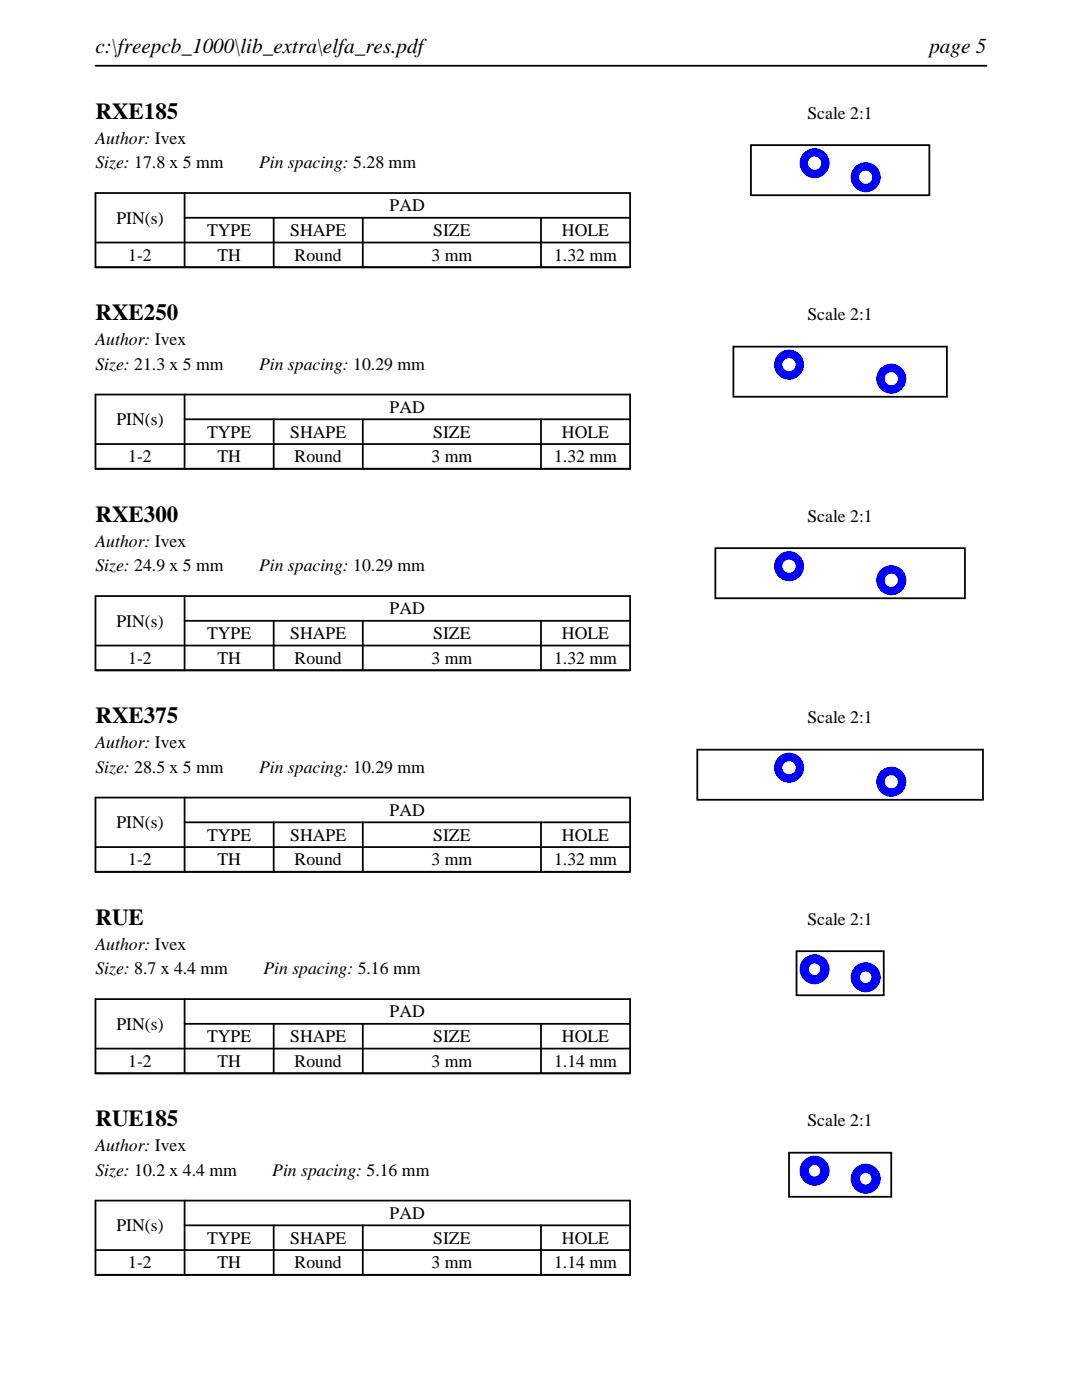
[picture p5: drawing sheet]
<svg xmlns="http://www.w3.org/2000/svg" width="216mm" height="279mm" viewBox="0 0 216 279" stroke-linecap="round" stroke-linejoin="round" font-family="sans-serif">
<path d="M19 13.1h177.8M19 38.5h106.7v14.8h-106.7zM36.8 38.5v14.8M19 48.4h106.7M36.8 43.5h88.9M54.6 43.5v9.8M72.4 43.5v9.8M107.9 43.5v9.8" fill="none" stroke="#000" stroke-width=".35"/>
<path d="M149.8 29h35.6v10h-35.6z" fill="none" stroke="#000" stroke-width=".36"/>
<g fill="#00f">
<path d="M159.5 32.6a3 3 0 0 0 6 0 3 3 0 0 0-6 0zM161.2 32.6a1.35 1.35 0 0 1 2.7 0 1.35 1.35 0 0 1-2.7 0z"/>
<path d="M169.7 35.4a3 3 0 0 0 6 0 3 3 0 0 0-6 0zM171.4 35.4a1.35 1.35 0 0 1 2.7 0 1.35 1.35 0 0 1-2.7 0z"/>
</g>
<path d="M19 78.7h106.7v14.9h-106.7zM36.8 78.7v14.9M19 88.6h106.7M36.8 83.7h88.9M54.6 83.7v9.9M72.4 83.7v9.9M107.9 83.7v9.9" fill="none" stroke="#000" stroke-width=".35"/>
<path d="M146.3 69.2h42.6v10h-42.6z" fill="none" stroke="#000" stroke-width=".36"/>
<g fill="#00f">
<path d="M154.4 72.8a3 3 0 0 0 6 0 3 3 0 0 0-6 0zM156.1 72.8a1.35 1.35 0 0 1 2.7 0 1.35 1.35 0 0 1-2.7 0z"/>
<path d="M174.8 75.6a3 3 0 0 0 6 0 3 3 0 0 0-6 0zM176.5 75.6a1.35 1.35 0 0 1 2.7 0 1.35 1.35 0 0 1-2.7 0z"/>
</g>
<path d="M19 119h106.7v14.8h-106.7zM36.8 119v14.8M19 128.8h106.7M36.8 123.9h88.9M54.6 123.9v9.9M72.4 123.9v9.9M107.9 123.9v9.9" fill="none" stroke="#000" stroke-width=".35"/>
<path d="M142.7 109.4h49.8v10h-49.8z" fill="none" stroke="#000" stroke-width=".36"/>
<g fill="#00f">
<path d="M154.4 113a3 3 0 0 0 6 0 3 3 0 0 0-6 0zM156.1 113a1.35 1.35 0 0 1 2.7 0 1.35 1.35 0 0 1-2.7 0z"/>
<path d="M174.8 115.8a3 3 0 0 0 6 0 3 3 0 0 0-6 0zM176.5 115.8a1.35 1.35 0 0 1 2.7 0 1.35 1.35 0 0 1-2.7 0z"/>
</g>
<path d="M19 159.2h106.7v14.8h-106.7zM36.8 159.2v14.8M19 169.1h106.7M36.8 164.1h88.9M54.6 164.1v9.9M72.4 164.1v9.9M107.9 164.1v9.9" fill="none" stroke="#000" stroke-width=".35"/>
<path d="M139.1 149.6h57v10h-57z" fill="none" stroke="#000" stroke-width=".36"/>
<g fill="#00f">
<path d="M154.4 153.2a3 3 0 0 0 6 0 3 3 0 0 0-6 0zM156.1 153.2a1.35 1.35 0 0 1 2.7 0 1.35 1.35 0 0 1-2.7 0z"/>
<path d="M174.8 156a3 3 0 0 0 6 0 3 3 0 0 0-6 0zM176.5 156a1.35 1.35 0 0 1 2.7 0 1.35 1.35 0 0 1-2.7 0z"/>
</g>
<path d="M19 199.4h106.7v14.8h-106.7zM36.8 199.4v14.8M19 209.3h106.7M36.8 204.3h88.9M54.6 204.3v9.9M72.4 204.3v9.9M107.9 204.3v9.9" fill="none" stroke="#000" stroke-width=".35"/>
<path d="M158.9 189.8h17.4v8.8h-17.4z" fill="none" stroke="#000" stroke-width=".36"/>
<g fill="#00f">
<path d="M159.5 193.4a3 3 0 0 0 6 0 3 3 0 0 0-6 0zM161.4 193.4a1.15 1.15 0 0 1 2.3 0 1.15 1.15 0 0 1-2.3 0z"/>
<path d="M169.7 195a3 3 0 0 0 6 0 3 3 0 0 0-6 0zM171.6 195a1.15 1.15 0 0 1 2.3 0 1.15 1.15 0 0 1-2.3 0z"/>
</g>
<path d="M19 239.6h106.7v14.8h-106.7zM36.8 239.6v14.8M19 249.5h106.7M36.8 244.5h88.9M54.6 244.5v9.9M72.4 244.5v9.9M107.9 244.5v9.9" fill="none" stroke="#000" stroke-width=".35"/>
<path d="M157.4 230h20.4v8.8h-20.4z" fill="none" stroke="#000" stroke-width=".36"/>
<g fill="#00f">
<path d="M159.5 233.6a3 3 0 0 0 6 0 3 3 0 0 0-6 0zM161.4 233.6a1.15 1.15 0 0 1 2.3 0 1.15 1.15 0 0 1-2.3 0z"/>
<path d="M169.7 235.2a3 3 0 0 0 6 0 3 3 0 0 0-6 0zM171.6 235.2a1.15 1.15 0 0 1 2.3 0 1.15 1.15 0 0 1-2.3 0z"/>
</g>
<g font-size="4.6">
<text x="19" y="23.7">RXE185</text>
<text x="19" y="63.9">RXE250</text>
<text x="19" y="104.1">RXE300</text>
<text x="19" y="144.4">RXE375</text>
<text x="19" y="184.6">RUE</text>
<text x="19" y="224.8">RUE185</text>
</g>
<g font-size="4.2">
<text x="19" y="10.6">c:\freepcb_1000\lib_extra\elfa_res.pdf</text>
<text x="185.4" y="10.6">page 5</text>
</g>
<g font-size="3.5">
<text x="161.1" y="23.7">Scale 2:1</text>
<text x="19" y="28.6">Author: Ivex</text>
<text x="19" y="33.6">Size: 17.8 x 5 mm</text>
<text x="51.7" y="33.6">Pin spacing: 5.28 mm</text>
<text x="23.2" y="44.6">PIN(s)</text>
<text x="41.3" y="47.1">TYPE</text>
<text x="57.9" y="47.1">SHAPE</text>
<text x="77.8" y="42.2">PAD</text>
<text x="86.4" y="47.1">SIZE</text>
<text x="112.1" y="47.1">HOLE</text>
<text x="25.6" y="52.1">1-2</text>
<text x="43.4" y="52.1">TH</text>
<text x="58.8" y="52.1">Round</text>
<text x="86.1" y="52.1">3 mm</text>
<text x="110.6" y="52.1">1.32 mm</text>
<text x="161.1" y="63.9">Scale 2:1</text>
<text x="19" y="68.9">Author: Ivex</text>
<text x="19" y="73.8">Size: 21.3 x 5 mm</text>
<text x="51.7" y="73.8">Pin spacing: 10.29 mm</text>
<text x="77.8" y="82.4">PAD</text>
<text x="23.2" y="84.8">PIN(s)</text>
<text x="41.3" y="87.3">TYPE</text>
<text x="57.9" y="87.3">SHAPE</text>
<text x="86.4" y="87.3">SIZE</text>
<text x="112.1" y="87.3">HOLE</text>
<text x="25.6" y="92.3">1-2</text>
<text x="43.4" y="92.3">TH</text>
<text x="58.8" y="92.3">Round</text>
<text x="86.1" y="92.3">3 mm</text>
<text x="110.6" y="92.3">1.32 mm</text>
<text x="161.1" y="104.1">Scale 2:1</text>
<text x="19" y="109.1">Author: Ivex</text>
<text x="19" y="114">Size: 24.9 x 5 mm</text>
<text x="51.7" y="114">Pin spacing: 10.29 mm</text>
<text x="23.2" y="125.1">PIN(s)</text>
<text x="77.8" y="122.6">PAD</text>
<text x="41.3" y="127.6">TYPE</text>
<text x="57.9" y="127.6">SHAPE</text>
<text x="86.4" y="127.6">SIZE</text>
<text x="112.1" y="127.6">HOLE</text>
<text x="25.6" y="132.5">1-2</text>
<text x="43.4" y="132.5">TH</text>
<text x="58.8" y="132.5">Round</text>
<text x="86.1" y="132.5">3 mm</text>
<text x="110.6" y="132.5">1.32 mm</text>
<text x="19" y="149.3">Author: Ivex</text>
<text x="161.1" y="144.4">Scale 2:1</text>
<text x="19" y="154.2">Size: 28.5 x 5 mm</text>
<text x="51.7" y="154.2">Pin spacing: 10.29 mm</text>
<text x="23.2" y="165.3">PIN(s)</text>
<text x="41.3" y="167.8">TYPE</text>
<text x="57.9" y="167.8">SHAPE</text>
<text x="77.8" y="162.8">PAD</text>
<text x="86.4" y="167.8">SIZE</text>
<text x="112.1" y="167.8">HOLE</text>
<text x="25.6" y="172.7">1-2</text>
<text x="43.4" y="172.7">TH</text>
<text x="58.8" y="172.7">Round</text>
<text x="86.1" y="172.7">3 mm</text>
<text x="110.6" y="172.7">1.32 mm</text>
<text x="161.1" y="184.6">Scale 2:1</text>
<text x="19" y="189.5">Author: Ivex</text>
<text x="19" y="194.5">Size: 8.7 x 4.4 mm</text>
<text x="52.6" y="194.5">Pin spacing: 5.16 mm</text>
<text x="77.8" y="203.1">PAD</text>
<text x="23.2" y="205.5">PIN(s)</text>
<text x="41.3" y="208">TYPE</text>
<text x="57.9" y="208">SHAPE</text>
<text x="86.4" y="208">SIZE</text>
<text x="112.1" y="208">HOLE</text>
<text x="25.6" y="212.9">1-2</text>
<text x="43.4" y="212.9">TH</text>
<text x="58.8" y="212.9">Round</text>
<text x="86.1" y="212.9">3 mm</text>
<text x="110.6" y="212.9">1.14 mm</text>
<text x="161.1" y="224.8">Scale 2:1</text>
<text x="19" y="229.7">Author: Ivex</text>
<text x="19" y="234.7">Size: 10.2 x 4.4 mm</text>
<text x="54.3" y="234.7">Pin spacing: 5.16 mm</text>
<text x="23.2" y="245.7">PIN(s)</text>
<text x="77.8" y="243.3">PAD</text>
<text x="41.3" y="248.2">TYPE</text>
<text x="57.9" y="248.2">SHAPE</text>
<text x="86.4" y="248.2">SIZE</text>
<text x="112.1" y="248.2">HOLE</text>
<text x="25.6" y="253.2">1-2</text>
<text x="43.4" y="253.2">TH</text>
<text x="58.8" y="253.2">Round</text>
<text x="86.1" y="253.2">3 mm</text>
<text x="110.6" y="253.2">1.14 mm</text>
</g>
</svg>
